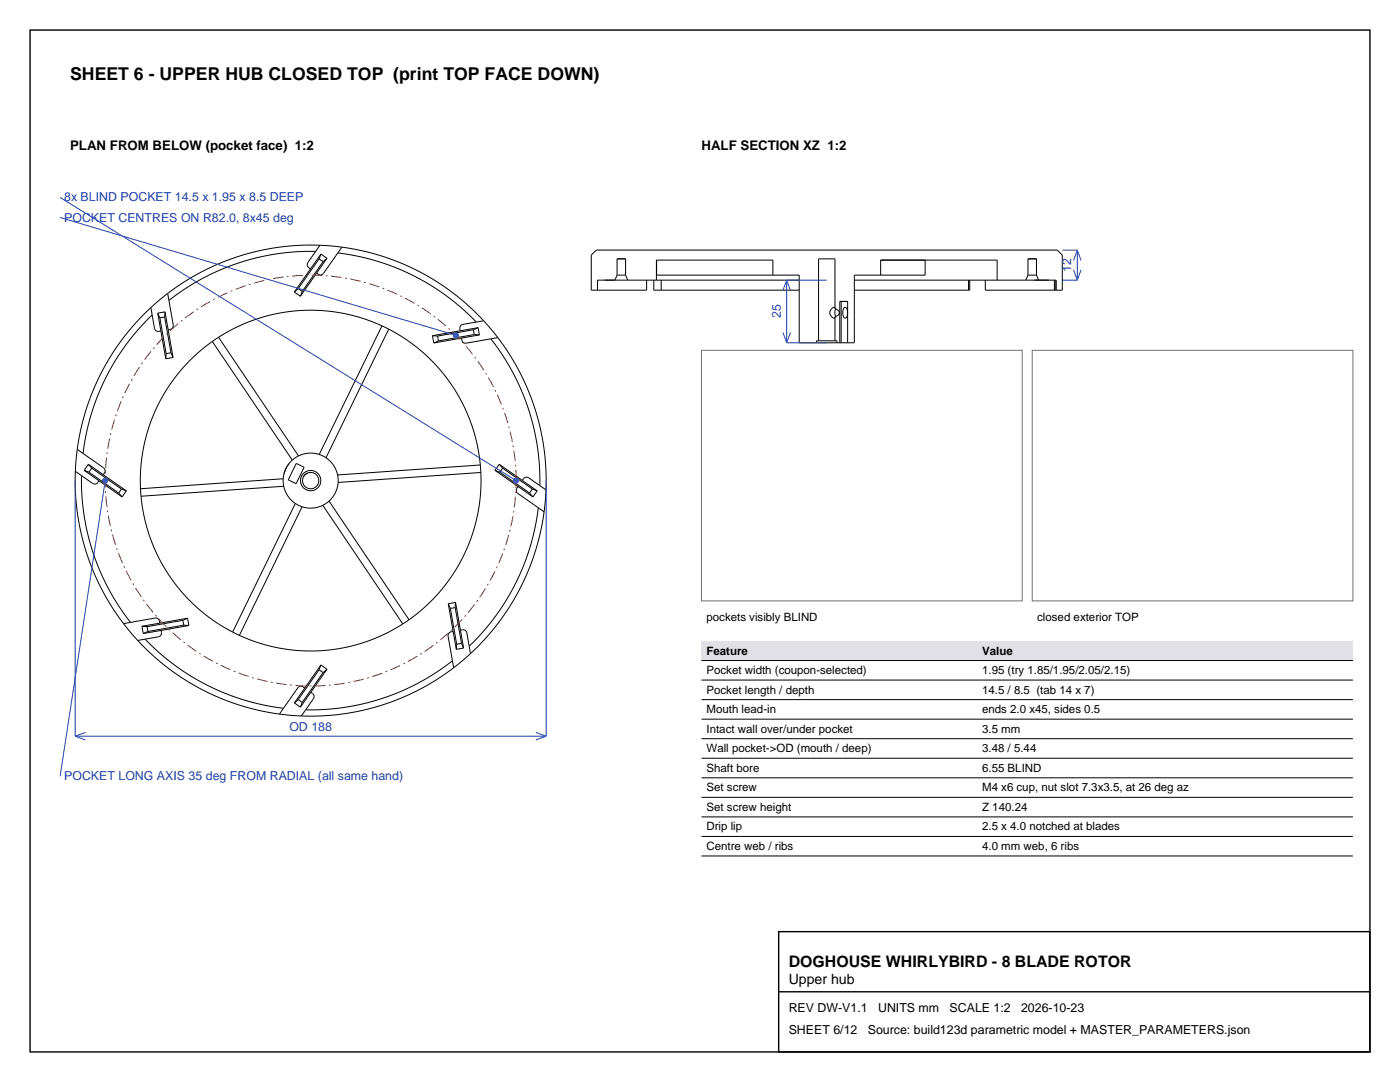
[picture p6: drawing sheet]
<svg xmlns="http://www.w3.org/2000/svg" width="279mm" height="216mm" viewBox="0 0 279 216" stroke-linecap="round" stroke-linejoin="round" font-family="sans-serif">
<g fill="none" stroke="#000" stroke-width=".2">
<path d="M33.5 58.6l1.1 6.4-.3 .6-.7 .2M33.5 58.6l-3.4 2.8M58.7 58.3l1.3 .8M59.5 57.6l-.8 .7M59.5 57.6l.8 .5M60.3 58.1l-.3 1M62 53.7h.1M62 53.7l-3.3 4.6M63 50.2a45.8 45.8 0 0 0-29.3 9.7M63.2 54.5h.1M63.2 54.5l-3.2 4.6M63.7 51.7l-4.2 5.9"/>
<path d="M63.7 51.7l.8 .5M63.9 48.9l-2.5 3.6v.7l.6 .5M63.9 48.9l4.3 .4M63.9 48.9a47 47 0 0 0-30.4 9.7M64 50.7l-.3 1M64 50.7l-2 3M64 50.7l1.3 .8M64.5 52.2l-4.2 5.9M65.3 51.5l-2.1 3M65.3 51.5l-.8 .7M67.4 50.5a45.8 45.8 0 0 1 27.6 13.8M68.2 49.3l-3.7 5.3-.7 .3-.6-.4"/>
<path d="M68.2 49.3a47 47 0 0 1 28.3 14.7M119.2 57.9h-1.2v-7l1-1h92l1 1v7h-1.6M120.7 55.9h.1M121.5 55.9h1M121.5 55.9h.1M122.5 55.9h.1M122.7 55.9h.1M123.2 54.9l-.5 1M123.2 54.9v-3.3h1.6v3.3M123.2 54.9h1.6M124.8 54.9l.5 1M129 55.9v2h-9.8"/>
<path d="M130.5 55.9v2h1.5M131 55.9h28.5M131 55.9h-11.8v2M131 54.9h28.5v13.5h3.5M132 57.9h27.5M132 55.9v2M154.2 54.9v-3h-23.2v4M170.5 55.9h28.5M170.5 57.9h22.8M175.8 54.9v-3h23.2v4M184.6 51.9v3h-14.1v13.5h-3.5M193.3 55.9v2"/>
<path d="M193.5 55.9v2h-.2M196.6 55.9v2h13.8M199 55.9h11.8l-.1 2M205.2 54.9l-.5 1M205.2 54.9v-3.3h1.6v3.3M205.2 54.9h1.6M206.4 55.9h.1M206.8 54.9l.4 .7a.21 .21 0 0 1 0 .3 .21 .21 0 0 1-.3 0h-.5M209.3 55.9h.1M210.4 55.9v2M210.7 57.9h.1M30.1 61.4l.8 4.3 .4 .4h.8"/>
<path d="M30.1 61.4a47 47 0 0 0-14.7 28.3M30.4 62.9a45.7 45.7 0 0 0-13.8 27.6M31.5 62.5l.4 .9M31.5 62.5l.6 3.6M31.9 63.4l1.3 7.2M32.1 66.1h.1M32.1 66.1l1 5.5M32.9 63.3l1.2 7.1M32.9 63.3l-1 .1M32.9 62.2l.7 3.6M32.9 62.2v1.1M32.9 62.2l-1.4 .3"/>
<path d="M33.2 70.6l-.1 1M33.6 65.8h.1M33.6 65.8l.9 5.5M34.1 70.4l.4 .9M34.1 70.4l-.9 .2M34.5 71.3l-1.4 .3M42.4 68.1l15.9 23.7M43.6 67.3l16 23.7M76.2 65l-12.5 25.7M77.6 65.7l-12.5 25.6M86.3 67l1 .1M86.3 67l.3 1.4"/>
<path d="M87.3 67.1l.2 .9M87.5 68l-.9 .4M91.8 66h.1M91.8 66l-5.5 1M92.1 67.5h.1M92.1 67.5l-5.5 .9M94.5 65.8l-7.2 1.3M94.5 65.8l.1 1M94.6 66.8h1.1M94.6 66.8l-7.1 1.2M95.4 65.4l-.9 .4M95.4 65.4l-3.6 .6"/>
<path d="M95.4 65.4l.3 1.4M95.7 66.8l-3.6 .7M96.5 64l-4.3 .8-.4 .4v.8M96.5 64l2.8 3.4M98 67.6a45.7 45.7 0 0 1 9.7 29.3M99.3 67.4l-6.4 1.1-.6-.3-.2-.7M99.3 67.4a47 47 0 0 1 9.7 30.4M163 68.4h4M163.4 68h3.2M163.4 68h-.4v.4M166.6 61.6a.78 .78 0 0 1 .8 .5 .78 .78 0 0 1-.4 .9l-.4 .2M166.6 61.6v-.3a1.04 1.04 0 0 0-1 1.1 1.04 1.04 0 0 0 1 1v-.2"/>
<path d="M166.6 68h.4v.4M166.6 61.6v-10h-3.2v16.4M166.6 63.2v4.8M166.8 61.6l-.2 .8 .2 .8M167.6 68.4v-8.3h1.6v8.3M167.9 60.1v8.3M168.5 61.4a.56 .56 0 0 1 .6 .7v.8a.45 .45 0 0 1-.4 .6 .45 .45 0 0 1-.5-.6v-.9zM15 94l3.6 2.5h.7l.5-.6M15 94v1.3a47 47 0 0 0 9.7 29.1M15.4 89.7l-.4 4.3M15.4 89.7l1.2 .8M16.3 94.9a45.8 45.8 0 0 0 9.7 29.3"/>
<path d="M16.6 90.5l4.2 2.9 .2 .7-.4 .6M16.8 93.9l1 .3M16.8 93.9l3 2M17.6 92.6l3 2.1M17.6 92.6l.7 .8M17.6 92.6l-.8 1.3M17.8 94.2l5.9 4.2M18.3 93.4l5.9 4.2M18.3 93.4l-.5 .8M19.8 95.9h.1M19.8 95.9l4.6 3.3M20.6 94.7h.1"/>
<path d="M20.6 94.7l4.6 3.2M23.7 98.4l.7 .8M24.2 97.6l1 .3M24.2 97.6l-.5 .8M25.2 97.9l-.8 1.3M56.5 95.5l-28.5 2M56.6 97l-28.5 2M56.7 94.3v.2M57.2 93.2l-.4 1M57.2 93.2h.1M57.3 93l-.1 .2M57.6 92.5l-.2 .4"/>
<path d="M59.1 92.5l1.6 .7-1.6 3.3-1.6-.8zM60.4 95.9h.1M61.4 94.4l-.5 .3-.4 .5M65.7 100l15.9 23.7M95.9 92.8l-28.5 2M96 94.3l-28.5 2M98.8 93.9l1 .3M98.8 93.9l4.6 3.2M99.6 92.6l.7 .8M99.6 92.6l4.6 3.3M99.6 92.6l-.8 1.3M99.8 94.2l5.9 4.2"/>
<path d="M100.3 93.4l5.9 4.2M100.3 93.4l-.5 .8M103.4 97.1l-.4 .6 .3 .7 5.3 3.7M103.4 97.1h.1M103.4 97.1l3 2.1M104.2 95.9l3 2M104.2 95.9l.5-.6h.7l3.6 2.5M104.2 95.9h.1M105.7 98.4l.7 .8M106.2 97.6l1 .3M106.2 97.6l-.5 .8M107.2 97.9l-.8 1.3"/>
<path d="M109 97.8l-.4 4.3M58.9 100.5l-12.5 25.6M60.3 101.1l-12.5 25.7M64.4 100.8l16 23.7M107.4 101.3a45.7 45.7 0 0 1-13.8 27.6M108.6 102.1a47 47 0 0 1-14.7 28.3M24.7 124.4l2.8 3.4M27.5 127.8a47 47 0 0 0 28.3 14.7M28.3 125h1.1M28.3 125l.3 1.4M29 127.5a45.8 45.8 0 0 0 27.6 13.8M29.4 125l.1 1"/>
<path d="M29.5 126l-.9 .4M31.9 124.3l-.2-.7-.6-.3-6.4 1.1M31.9 124.3h.1M31.9 124.3l-3.6 .7M32.2 125.8l-3.6 .6M32.2 125.8v.8l-.4 .4-4.3 .8M32.2 125.8h.1M36.5 123.8l.2 .9M36.5 123.8l-7.1 1.2M36.7 124.7l1 .1M36.7 124.7l-7.2 1.3M37.4 123.4l-.9 .4"/>
<path d="M37.4 123.4l.3 1.4M37.4 123.4l-5.5 .9M37.7 124.8l-5.5 1M59.5 139.6l-.8 .7M59.5 139.6l.8 .5M60.8 137.3l-.6-.4-.7 .3-3.7 5.3M60.8 137.3h.1M60.8 137.3l-2.1 3M62 138.1l-2 3M62 138.1l.6 .5v.7l-2.5 3.6M62 138.1h.1M63.7 133.7l.8 .5"/>
<path d="M63.7 133.7l-4.2 5.9M64 132.7l-.3 1M64 132.7l1.3 .8M64 132.7l-3.2 4.6M64.5 134.2l-4.2 5.9M65.3 133.5l-.8 .7M65.3 133.5l-3.3 4.6M89.5 120.5l.4 .9M89.5 120.5l.9 5.5M89.9 121.4l1.2 7.1M90.3 131.9a45.8 45.8 0 0 1-29.3 9.7M90.4 126l-.7 .2-.3 .6 1.1 6.4"/>
<path d="M90.4 126h.1M90.4 126l.7 3.6M90.5 133.2a47 47 0 0 1-30.4 9.7M90.8 121.2l1.3 7.2M90.8 121.2l-.9 .2M90.9 120.2l-.1 1M90.9 120.2l1 5.5M90.9 120.2l-1.4 .3M91.1 128.5v1.1M91.9 125.7l.6 3.6M91.9 125.7h.8l.4 .4 .8 4.3M91.9 125.7h.1"/>
<path d="M92.1 128.4l.4 .9M92.1 128.4l-1 .1M92.5 129.3l-1.4 .3M93.9 130.4l-3.4 2.8M55.8 142.5l4.3 .4M58.7 140.3l1.3 .8M60.3 140.1l-.3 1"/>
<circle cx="62" cy="95.9" r="2.04"/>
<circle cx="62" cy="95.9" r="1.64"/>
<circle cx="62" cy="95.9" r="5.5"/>
<circle cx="62" cy="95.9" r="34"/>
</g>
<path d="M103 95.9a41 41 0 0 0-60.9-35.9 41 41 0 0 0-1.8 70.7 41 41 0 0 0 62.6-32.6l.1-2.2" fill="none" stroke="#bf1a1a" stroke-width=".2" stroke-dasharray="2.1 .7 .4 .7" stroke-linecap="butt"/>
<g fill="none" stroke="#1a40b3" stroke-width=".2">
<path d="M12 39.4l91 56.5M12 43.4l79 23.5M157 55.9h8M157 55.9v12.5M157 55.9l.8 2.1M157 55.9l-.8 2.1M212 55.9h3M212 49.9h3M214.2 53.8l.8 2.1M215 49.9v6M215 49.9l.8 2.1M215 49.9l-.8 2.1"/>
<path d="M215.8 53.8l-.8 2.1M156.2 66.3l.8 2.1M157 68.4h8M157.8 66.3l-.8 2.1M15 95.9v51M21 95.9l-9 59M109 95.9v51M15 146.9h94M15 146.9l2.1 .8M17.1 146.1l-2.1 .8M106.9 146.1l2.1 .8M109 146.9l-2.1 .8"/>
</g>
<g fill="#1a40b3" stroke="#1a40b3" stroke-width=".2">
<circle cx="103" cy="95.9" r=".5"/>
<circle cx="91" cy="66.9" r=".5"/>
<circle cx="21" cy="95.9" r=".5"/>
</g>
<path d="M140 69.9h64v50h-64zM206 69.9h64v50h-64z" fill="none" stroke="#737373" stroke-width=".2"/>
<path d="M140 127.9h130v3.9h-130z" fill-rule="evenodd" fill="#e0e0e6"/>
<path d="M140 131.8h130M140 135.7h130M140 139.6h130M140 143.5h130M140 147.4h130M140 151.3h130M140 155.2h130M140 159.1h130M140 163h130M140 166.9h130M140 170.8h130" fill="none" stroke="#000" stroke-width=".2"/>
<path d="M6 6h267.4v203.9h-267.4zM155.4 185.9h118v24h-118zM155.4 197.9h118" fill="none" stroke="#000" stroke-width=".28"/>
<text font-size="3.5" x="14" y="15.9">SHEET 6 - UPPER HUB CLOSED TOP (print TOP FACE DOWN)</text>
<text font-size="3.2" x="157.4" y="192.9">DOGHOUSE WHIRLYBIRD - 8 BLADE ROTOR</text>
<text font-size="2.8" x="157.4" y="196.4">Upper hub</text>
<g font-size="2.6">
<text x="14" y="29.9">PLAN FROM BELOW (pocket face) 1:2</text>
<text x="140" y="29.9">HALF SECTION XZ 1:2</text>
</g>
<g font-size="2.5" fill="#1a40b3">
<text x="12.8" y="40.2">8x BLIND POCKET 14.5 x 1.95 x 8.5 DEEP</text>
<text x="12.8" y="44.2">POCKET CENTRES ON R82.0, 8x45 deg</text>
<text x="213.8" y="54.3" transform="rotate(-90 213.8 54.3)">12</text>
<text x="155.8" y="63.5" transform="rotate(-90 155.8 63.5)">25</text>
<text x="57.7" y="145.9">OD 188</text>
<text x="12.8" y="155.7">POCKET LONG AXIS 35 deg FROM RADIAL (all same hand)</text>
</g>
<g font-size="2.5">
<text x="157.4" y="201.9">REV DW-V1.1</text>
<text x="175.2" y="201.9">UNITS mm</text>
<text x="189.5" y="201.9">SCALE 1:2</text>
<text x="203.8" y="201.9">2026-10-23</text>
<text x="157.4" y="206.4">SHEET 6/12</text>
<text x="173.2" y="206.4">Source: build123d parametric model + MASTER_PARAMETERS.json</text>
</g>
<g font-size="2.3">
<text x="141" y="123.9">pockets visibly BLIND</text>
<text x="207" y="123.9">closed exterior TOP</text>
<text x="141" y="130.6">Feature</text>
<text x="196" y="130.6">Value</text>
<text x="141" y="134.5">Pocket width (coupon-selected)</text>
<text x="196" y="134.5">1.95 (try 1.85/1.95/2.05/2.15)</text>
<text x="141" y="138.4">Pocket length / depth</text>
<text x="141" y="142.3">Mouth lead-in</text>
<text x="196" y="138.4">14.5 / 8.5 (tab 14 x 7)</text>
<text x="196" y="142.3">ends 2.0 x45, sides 0.5</text>
<text x="141" y="146.2">Intact wall over/under pocket</text>
<text x="196" y="146.2">3.5 mm</text>
<text x="141" y="150.1">Wall pocket-&gt;OD (mouth / deep)</text>
<text x="141" y="154">Shaft bore</text>
<text x="196" y="150.1">3.48 / 5.44</text>
<text x="196" y="154">6.55 BLIND</text>
<text x="141" y="157.9">Set screw</text>
<text x="141" y="161.8">Set screw height</text>
<text x="196" y="157.9">M4 x6 cup, nut slot 7.3x3.5, at 26 deg az</text>
<text x="196" y="161.8">Z 140.24</text>
<text x="141" y="165.7">Drip lip</text>
<text x="196" y="165.7">2.5 x 4.0 notched at blades</text>
<text x="141" y="169.6">Centre web / ribs</text>
<text x="196" y="169.6">4.0 mm web, 6 ribs</text>
</g>
</svg>
